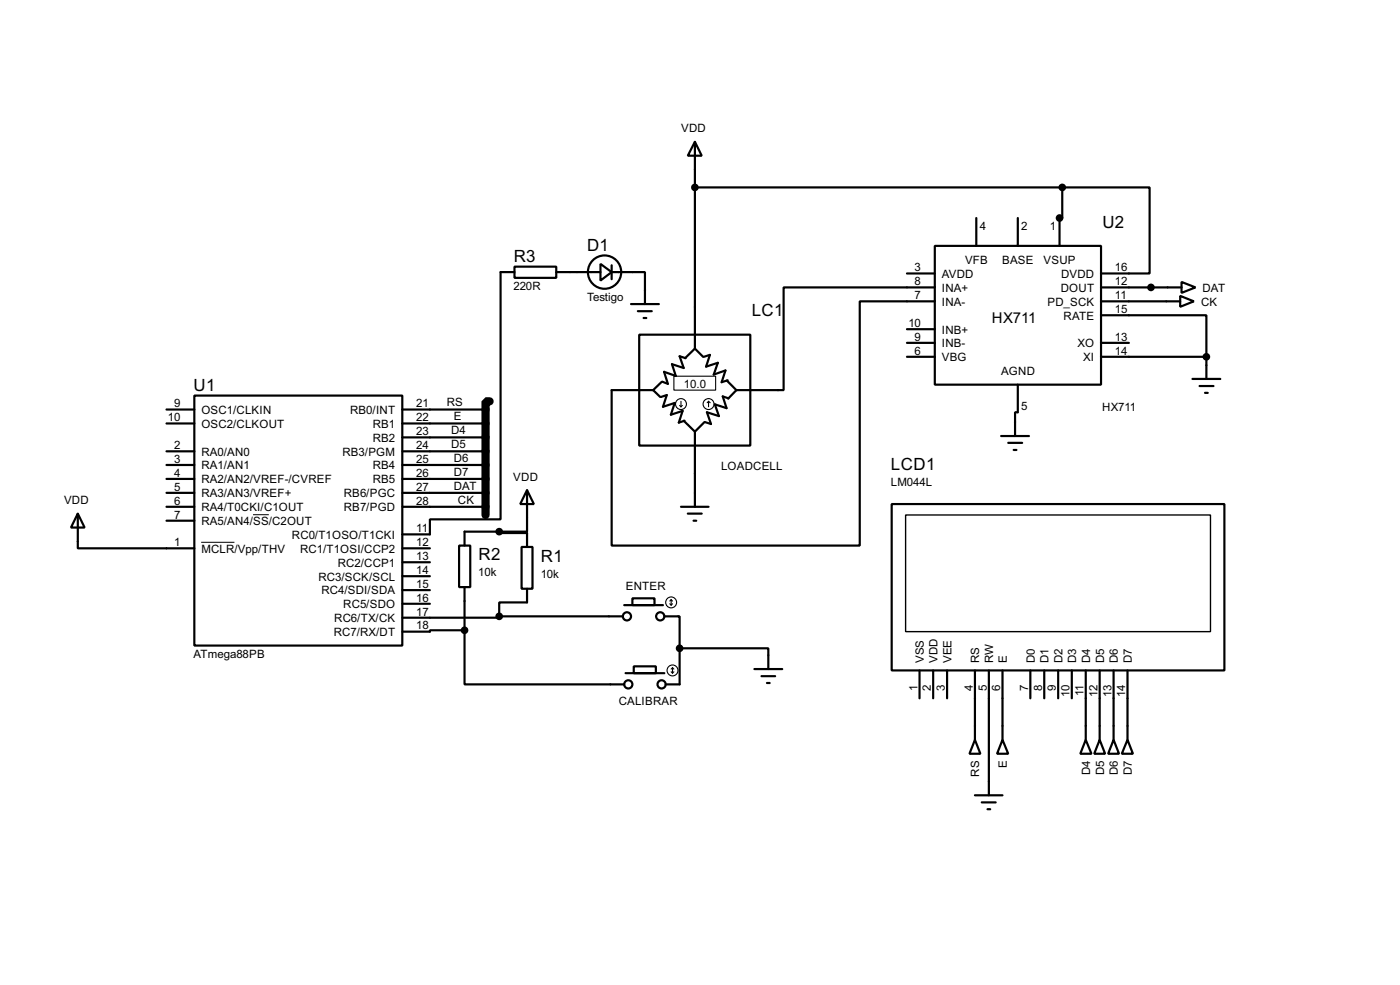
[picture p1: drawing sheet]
<svg xmlns="http://www.w3.org/2000/svg" width="256mm" height="180mm" viewBox="0 0 256 180" stroke-linecap="round" stroke-linejoin="round" font-family="sans-serif">
<path d="M89.7 73.5h-.7v20.8" fill="none" stroke="#000" stroke-width="1.5"/>
<g fill="none" stroke="#000" stroke-width=".4">
<path d="M127.3 26l1.3 2.5h-2.6zM127.3 26v37.8M127.3 34.3h67.3M178.9 39.9v5.1M186.5 39.9v5.1M194.6 34.3v5.6h-.5v5.1M194.6 34.3h16v15.8h-8.9M94.3 48.8h7.6v2.1h-7.6zM94.3 49.8h-2.6v45.3h-12.9v2.7h-5.1M101.9 49.8h8.1M110 48.3l2.1 1.5-2.1 1.6zM112.1 49.8h6.1v5.9"/>
<path d="M112.1 48.6v2.5M115.6 55.7h5.1M116.9 57h2.5M117.9 58.2h.5M166.2 50.1h5.1M171.3 45h30.4v25.4h-30.4zM171.3 55.2h-13.8v44.7h-45.4v-28.5h7.6M171.3 52.6h-27.7v18.8h-8.7M201.7 57.7h19.3v7.6M201.7 55.2h14.5M201.7 52.6h14.8M216.2 54.2l2.5 1-2.5 1z"/>
<path d="M216.5 51.6l2.5 1-2.5 1zM30.5 75h5.1M30.5 77.5h5.1M35.6 72.4h38.1v45.8h-38.1zM73.7 75h15.3M73.7 77.5h15.3M117.1 61.3h20.4v20.3h-20.4zM119.7 71.4l1.3 1.3M121.1 72.7l1.1-.4-.7 2.2 2.1-.7-.7 2.1 2.2-.7-.7 2.2 1-.4M121.2 69.9l-1.5 1.5M125.3 77l2 2M125.6 65.6l-1.1-.4 .8 2.2-2.2-.7 .7 2.1-2.1-.7 .7 2.2-1.1-.4"/>
<path d="M127.3 79v13.8M127.3 63.8l-1.8 1.8M127.3 63.8l1.5 1.5M129 65.3l1.1-.3-.7 2.1 2.1-.7-.7 2.2 2.1-.8-.7 2.2 1.1-.4M129.1 77.3l-1.8 1.7M133.2 69.7l1.7 1.7M133.5 72.9l-1.1-.3 .7 2.1-2.1-.7 .7 2.2-2.2-.7 .8 2.1-1.1-.3M134.9 71.4l-1.5 1.6M166.2 65.3h5.1M166.2 60.3h5.1M166.2 62.8h5.1M183.4 79.8h5.1"/>
<path d="M186.5 70.4v5.1h-.5v4.3M201.7 65.3h19.3M201.7 62.8h5.1M218.5 69.4h5.1M219.8 70.7h2.5M220.8 71.9h.5M221 65.3v4.1M14.3 94l1.2 2.6h-2.5zM14.3 94v6.4h21.3M30.5 82.6h5.1M30.5 85.1h5.1M30.5 87.7h5.1"/>
<path d="M30.5 90.2h5.1M30.5 92.8h5.1M30.5 95.3h5.1M73.7 80.1h15.3M73.7 82.6h15.3M73.7 85.1h15.3M73.7 87.7h15.3M73.7 90.2h15.3M73.7 92.8h15.3M84.1 99.9h2.1v7.6h-2.1zM91.5 97.3v.3h5.1v2.5M91.5 97.3h-6.4v2.6"/>
<path d="M96.6 89.7l1.2 2.6h-2.5zM96.6 89.7v7.6h-5.1M124.8 92.8h5M126 94h2.6M127.1 95.3h.5M163.4 92.3h60.9v30.4h-60.9zM184.7 81.1h2.6M185.7 82.4h.5M73.7 100.4h5.1M73.7 102.9h5.1M73.7 105.5h5.1M73.7 110.5h5.1"/>
<path d="M73.7 108h5.1M85.1 115.4h-6.3v.2h-5.1M85.1 115.4v9.9h29.3M85.1 107.5v7.9M91.5 112.8v.3h-17.8M91.5 112.8h22.6M95.6 100.1h2v7.7h-2zM96.6 107.8v2.5h-5.1v2.5M114.4 110.8h7.1M115.9 109.5h4v1.3h-4zM121.7 112.8h2.8v5.9M124.5 118.7h16.3v3.8"/>
<path d="M124.5 118.7v6.6h-2.5M114.6 123.2h7.1M116.1 122h4.1v1.2h-4.1zM138.2 122.5h5.1M139.5 123.8h2.5M140.5 125h.5M168.5 122.7v5.1M171 122.7v5.1M173.5 122.7v5.1M178.6 135.4l1 2.6h-2zM178.6 122.7v12.7M181.2 122.7v22.9"/>
<path d="M183.7 135.4l1 2.6h-2zM183.7 122.7v12.7M188.8 122.7v5.1M191.3 122.7v5.1M193.9 122.7v5.1M196.4 122.7v5.1M198.9 135.4l1.1 2.6h-2.1zM198.9 122.7v12.7M201.5 135.4l1 2.6h-2zM201.5 122.7v12.7M204 135.4l1 2.6h-2zM204 122.7v12.7"/>
<path d="M206.6 135.4l1 2.6h-2.1zM206.6 122.7v12.7M178.6 145.6h5.1M179.9 146.9h2.5M180.9 148.1h.5"/>
<circle cx="110.7" cy="49.8" r="3.1"/>
<circle cx="114.8" cy="112.8" r=".75"/>
<circle cx="120.9" cy="112.8" r=".75"/>
<circle cx="115.1" cy="125.3" r=".75"/>
<circle cx="121.2" cy="125.3" r=".75"/>
</g>
<circle cx="194.1" cy="39.9" r=".2" fill="#000"/>
<path d="M36.9 99.3h6.1M46.4 94.2h2.9" fill="none" stroke="#000" stroke-width=".18"/>
<g fill="none" stroke="#000" stroke-width=".2">
<path d="M123.5 68.9h7.6v2.5h-7.6zM124.5 74.2l.3 .3M124.8 73.5v1M125 74.2l-.2 .3M129.8 73.5l-.2 .2M129.8 73.5l.3 .2M129.8 73.5v1M122.7 110.5l.3 .3M123 109.8v1M123 109.8l-.3 .2M123 109.8l.2 .2M123.2 110.5l-.2 .3"/>
<path d="M123 123l.2 .2M123.2 122.2v1M123.2 122.2l-.2 .3M123.2 122.2l.3 .3M123.5 123l-.3 .2"/>
<circle cx="124.7" cy="74" r="1"/>
<circle cx="129.8" cy="74" r="1"/>
<circle cx="122.9" cy="110.3" r="1"/>
<circle cx="123.2" cy="122.7" r="1"/>
</g>
<g fill="#000" stroke="#000" stroke-width=".4">
<circle cx="127.3" cy="34.3" r=".5"/>
<circle cx="194.1" cy="39.9" r=".5"/>
<circle cx="194.6" cy="34.3" r=".5"/>
<circle cx="210.8" cy="52.6" r=".5"/>
<circle cx="221" cy="65.3" r=".5"/>
<circle cx="91.4" cy="97.3" r=".5"/>
<circle cx="85.1" cy="115.4" r=".5"/>
<circle cx="91.4" cy="112.8" r=".5"/>
<circle cx="124.5" cy="118.7" r=".5"/>
</g>
<path d="M165.9 94.3h55.9v21.3h-55.9z" fill="none" stroke="#000" stroke-width=".25"/>
<g font-size="3.5">
<text x="202" y="41.6">U2</text>
<text x="94.1" y="48">R3</text>
<text x="107.6" y="45.9">D1</text>
<text x="137.7" y="57.9">LC1</text>
<text x="35.5" y="71.6">U1</text>
<text x="163.2" y="86.1">LCD1</text>
<text x="87.7" y="102.6">R2</text>
<text x="99.1" y="102.8">R1</text>
</g>
<text font-size="3.1" x="181.7" y="59.2">HX711</text>
<g font-size="2.4">
<text x="124.8" y="24.2">VDD</text>
<text x="179.5" y="42">4</text>
<text x="187.1" y="42">2</text>
<text x="192.3" y="42">1</text>
<text x="94.1" y="53.1">220R</text>
<text x="167.6" y="52.2">8</text>
<text x="167.6" y="49.7">3</text>
<text x="172.5" y="53.4">INA+</text>
<text x="172.5" y="50.8">AVDD</text>
<text x="176.8" y="48.3">VFB</text>
<text x="183.6" y="48.3">BASE</text>
<text x="191.2" y="48.3">VSUP</text>
<text x="194.3" y="53.4">DOUT</text>
<text x="194.4" y="50.8">DVDD</text>
<text x="204.3" y="49.7">16</text>
<text x="204.3" y="52.2">12</text>
<text x="220.3" y="53.4">DAT</text>
<text x="107.5" y="55">Testigo</text>
<text x="166.4" y="59.9">10</text>
<text x="167.6" y="54.7">7</text>
<text x="172.5" y="56">INA-</text>
<text x="191.9" y="56">PD_SCK</text>
<text x="194.8" y="58.5">RATE</text>
<text x="204.3" y="54.7">11</text>
<text x="204.3" y="57.3">15</text>
<text x="220" y="56">CK</text>
<text x="167.6" y="62.4">9</text>
<text x="167.6" y="64.9">6</text>
<text x="172.5" y="61">INB+</text>
<text x="172.5" y="63.5">INB-</text>
<text x="197.4" y="63.5">XO</text>
<text x="204.3" y="62.4">13</text>
<text x="204.3" y="64.9">14</text>
<text x="125.3" y="70.9">10.0</text>
<text x="172.5" y="66.1">VBG</text>
<text x="183.4" y="68.7">AGND</text>
<text x="198.4" y="66.1">XI</text>
<text x="30.8" y="77.1">10</text>
<text x="31.9" y="74.6">9</text>
<text x="36.9" y="75.8">OSC1/CLKIN</text>
<text x="64.1" y="75.8">RB0/INT</text>
<text x="76.3" y="77.1">22</text>
<text x="76.3" y="74.6">21</text>
<text x="81.8" y="74.4">RS</text>
<text x="83.1" y="76.9">E</text>
<text x="187.1" y="75">5</text>
<text x="201.9" y="75.1">HX711</text>
<text x="31.9" y="82.2">2</text>
<text x="36.9" y="83.4">RA0/AN0</text>
<text x="36.9" y="78.3">OSC2/CLKOUT</text>
<text x="62.7" y="83.4">RB3/PGM</text>
<text x="68.3" y="80.8">RB2</text>
<text x="68.3" y="78.3">RB1</text>
<text x="76.3" y="82.2">24</text>
<text x="76.3" y="79.7">23</text>
<text x="82.6" y="79.5">D4</text>
<text x="82.6" y="82">D5</text>
<text x="31.9" y="84.7">3</text>
<text x="31.9" y="87.3">4</text>
<text x="31.9" y="89.8">5</text>
<text x="36.9" y="85.9">RA1/AN1</text>
<text x="36.9" y="88.5">RA2/AN2/VREF-/CVREF</text>
<text x="68.3" y="88.5">RB5</text>
<text x="68.3" y="85.9">RB4</text>
<text x="76.3" y="89.8">27</text>
<text x="76.3" y="87.3">26</text>
<text x="76.3" y="84.7">25</text>
<text x="83.1" y="84.5">D6</text>
<text x="83.1" y="87.1">D7</text>
<text x="83.1" y="89.6">DAT</text>
<text x="94" y="88">VDD</text>
<text x="132.1" y="86.1">LOADCELL</text>
<text x="163.2" y="88.9">LM044L</text>
<text x="11.7" y="92.3">VDD</text>
<text x="31.9" y="92.4">6</text>
<text x="31.9" y="94.9">7</text>
<text x="36.9" y="93.6">RA4/T0CKI/C1OUT</text>
<text x="36.9" y="91">RA3/AN3/VREF+</text>
<text x="63" y="93.6">RB7/PGD</text>
<text x="63" y="91">RB6/PGC</text>
<text x="76.3" y="92.4">28</text>
<text x="83.9" y="92.2">CK</text>
<text x="31.9" y="100">1</text>
<text x="36.9" y="96.1">RA5/AN4/SS/C2OUT</text>
<text x="36.9" y="101.2">MCLR/Vpp/THV</text>
<text x="53.5" y="98.6">RC0/T1OSO/T1CKI</text>
<text x="55" y="101.2">RC1/T1OSI/CCP2</text>
<text x="76.3" y="100">12</text>
<text x="76.3" y="97.4">11</text>
<text x="58.3" y="106.3">RC3/SCK/SCL</text>
<text x="61.9" y="103.7">RC2/CCP1</text>
<text x="76.3" y="102.5">13</text>
<text x="76.3" y="105.1">14</text>
<text x="76.3" y="107.6">15</text>
<text x="87.6" y="105.5">10k</text>
<text x="99.1" y="105.7">10k</text>
<text x="114.6" y="107.9">ENTER</text>
<text x="58.9" y="108.8">RC4/SDI/SDA</text>
<text x="61.2" y="113.9">RC6/TX/CK</text>
<text x="62.9" y="111.3">RC5/SDO</text>
<text x="76.3" y="112.7">17</text>
<text x="76.3" y="110.1">16</text>
<text x="61.1" y="116.4">RC7/RX/DT</text>
<text x="76.3" y="115.2">18</text>
<text x="35.4" y="120.4">ATmega88PB</text>
<text x="169.3" y="121.4" transform="rotate(-90 169.3 121.4)">VSS</text>
<text x="171.8" y="121.4" transform="rotate(-90 171.8 121.4)">VDD</text>
<text x="174.3" y="121.4" transform="rotate(-90 174.3 121.4)">VEE</text>
<text x="179.4" y="121.4" transform="rotate(-90 179.4 121.4)">RS</text>
<text x="182" y="121.4" transform="rotate(-90 182 121.4)">RW</text>
<text x="184.5" y="121.4" transform="rotate(-90 184.5 121.4)">E</text>
<text x="189.6" y="121.4" transform="rotate(-90 189.6 121.4)">D0</text>
<text x="192.1" y="121.4" transform="rotate(-90 192.1 121.4)">D1</text>
<text x="194.7" y="121.4" transform="rotate(-90 194.7 121.4)">D2</text>
<text x="197.2" y="121.4" transform="rotate(-90 197.2 121.4)">D3</text>
<text x="199.7" y="121.4" transform="rotate(-90 199.7 121.4)">D4</text>
<text x="202.3" y="121.4" transform="rotate(-90 202.3 121.4)">D5</text>
<text x="204.8" y="121.4" transform="rotate(-90 204.8 121.4)">D6</text>
<text x="207.4" y="121.4" transform="rotate(-90 207.4 121.4)">D7</text>
<text x="113.3" y="129.1">CALIBRAR</text>
<text x="168.1" y="126.4" transform="rotate(-90 168.1 126.4)">1</text>
<text x="170.6" y="126.4" transform="rotate(-90 170.6 126.4)">2</text>
<text x="173.1" y="126.4" transform="rotate(-90 173.1 126.4)">3</text>
<text x="178.2" y="126.4" transform="rotate(-90 178.2 126.4)">4</text>
<text x="180.8" y="126.4" transform="rotate(-90 180.8 126.4)">5</text>
<text x="183.3" y="126.4" transform="rotate(-90 183.3 126.4)">6</text>
<text x="188.4" y="126.4" transform="rotate(-90 188.4 126.4)">7</text>
<text x="190.9" y="126.4" transform="rotate(-90 190.9 126.4)">8</text>
<text x="193.5" y="126.4" transform="rotate(-90 193.5 126.4)">9</text>
<text x="196" y="127.6" transform="rotate(-90 196 127.6)">10</text>
<text x="198.5" y="127.4" transform="rotate(-90 198.5 127.4)">11</text>
<text x="201.1" y="127.6" transform="rotate(-90 201.1 127.6)">12</text>
<text x="203.6" y="127.5" transform="rotate(-90 203.6 127.5)">13</text>
<text x="206.2" y="127.6" transform="rotate(-90 206.2 127.6)">14</text>
<text x="179.4" y="142.2" transform="rotate(-90 179.4 142.2)">RS</text>
<text x="184.5" y="140.6" transform="rotate(-90 184.5 140.6)">E</text>
<text x="199.7" y="141.9" transform="rotate(-90 199.7 141.9)">D4</text>
<text x="202.3" y="141.9" transform="rotate(-90 202.3 141.9)">D5</text>
<text x="204.8" y="141.9" transform="rotate(-90 204.8 141.9)">D6</text>
<text x="207.4" y="141.9" transform="rotate(-90 207.4 141.9)">D7</text>
</g>
</svg>
